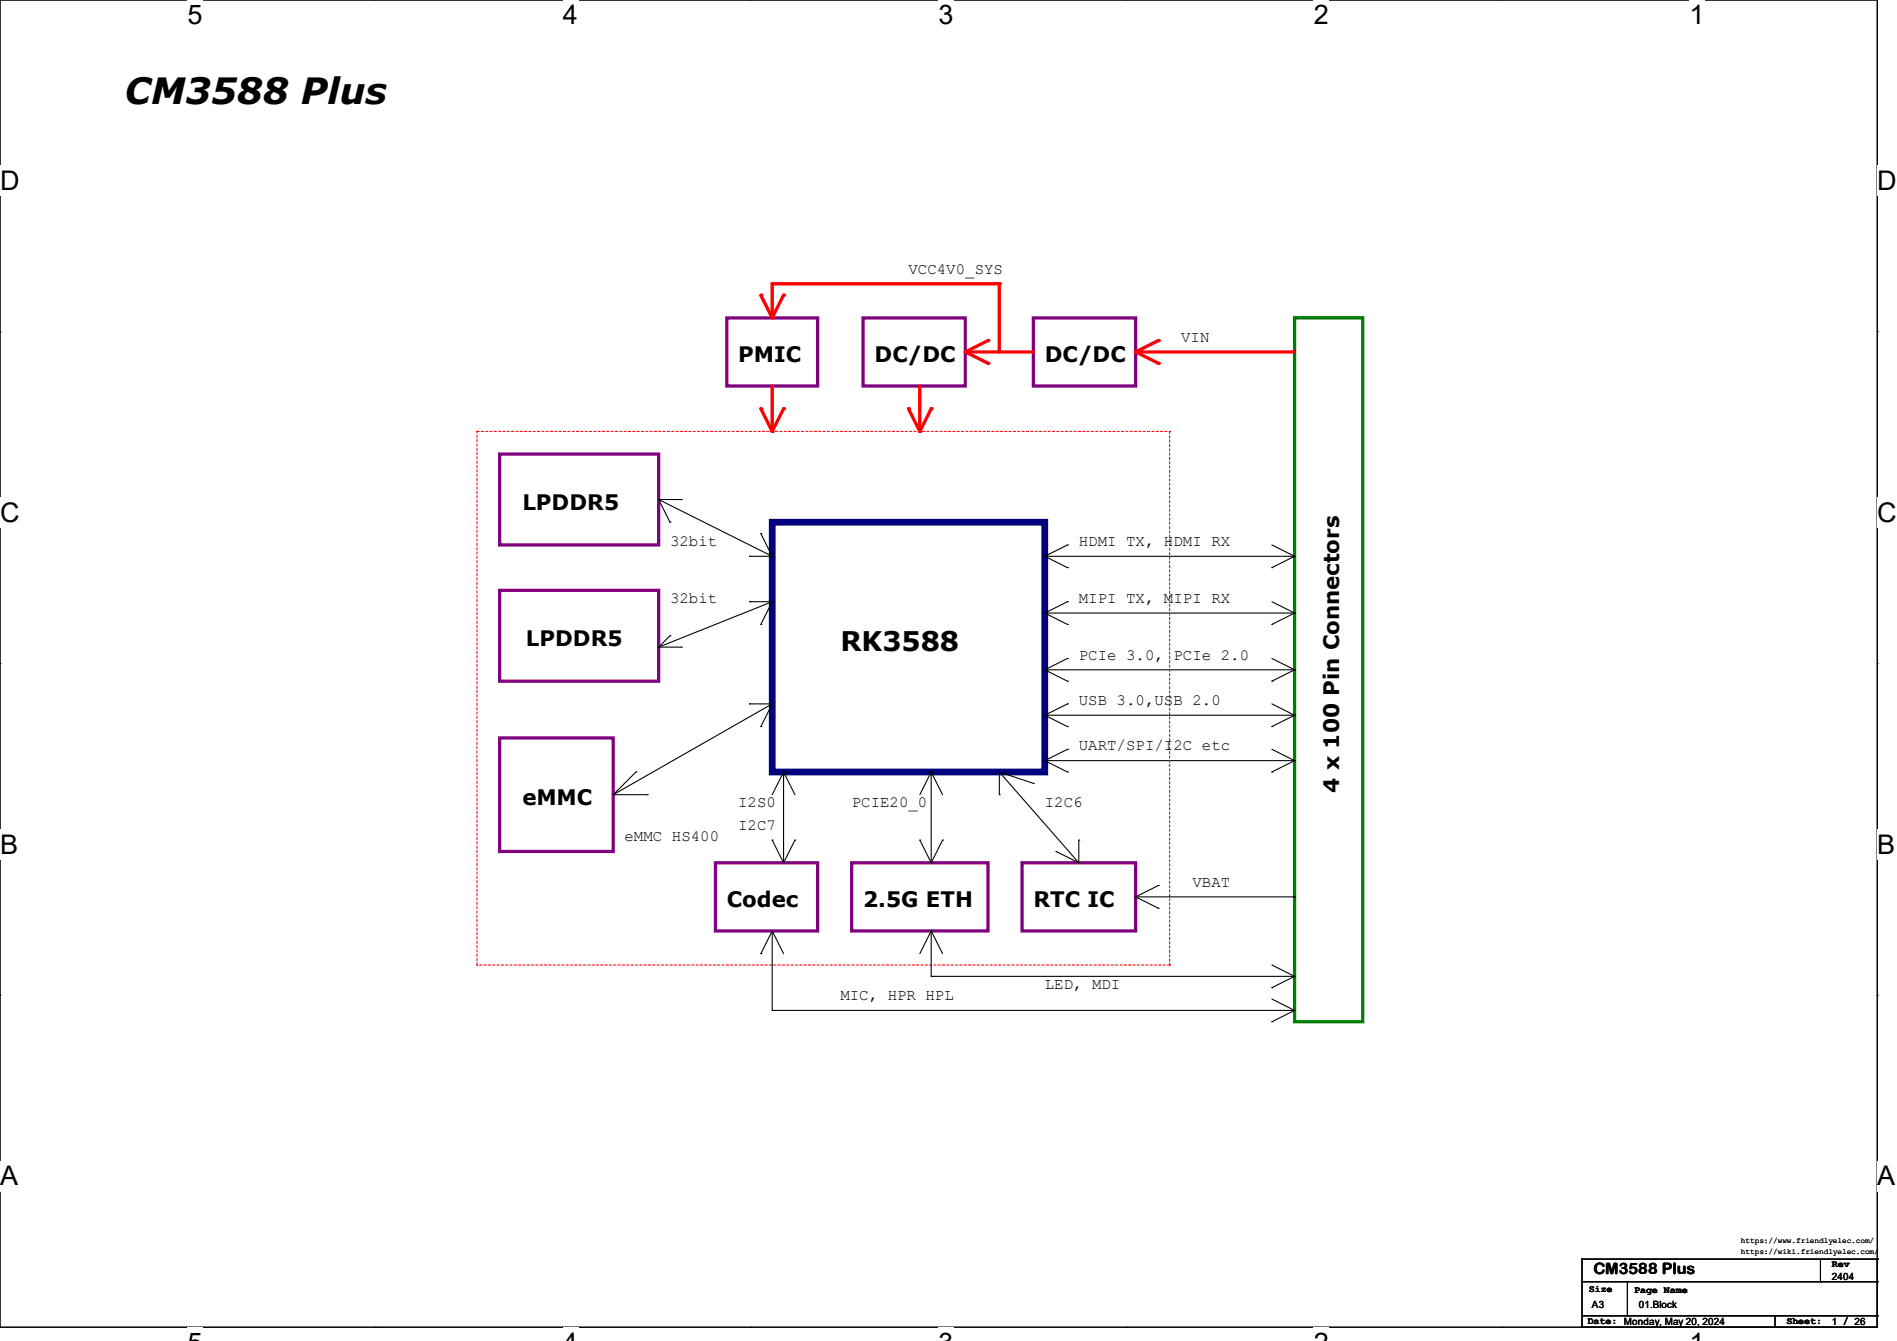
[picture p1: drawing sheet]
<svg xmlns="http://www.w3.org/2000/svg" width="297mm" height="210mm" viewBox="0 0 297 210" stroke-linecap="round" stroke-linejoin="round" font-family="sans-serif">
<path d="M0 0h293.9v207.9h-293.9z" fill="none" stroke="#000" stroke-width=".17"/>
<g fill="#fff">
<path d="M29.4 0h2.3v4.7h-2.3z"/>
<path d="M29.4 207.9h2.3v2.1h-2.3z"/>
</g>
<path d="M58.8 0h.1M58.8 207.9h.1" fill="none" stroke="#000" stroke-width=".17"/>
<g fill="#fff">
<path d="M88.1 0h2.4v4.7h-2.4z"/>
<path d="M88.1 207.9h2.4v2.1h-2.4z"/>
</g>
<path d="M117.6 0h.1M117.6 207.9h.1" fill="none" stroke="#000" stroke-width=".17"/>
<g fill="#fff">
<path d="M146.9 0h2.4v4.7h-2.4z"/>
<path d="M146.9 207.9h2.4v2.1h-2.4z"/>
</g>
<path d="M176.3 0h.1M176.3 207.9h.1" fill="none" stroke="#000" stroke-width=".17"/>
<g fill="#fff">
<path d="M205.7 0h2.4v4.7h-2.4z"/>
<path d="M205.7 207.9h2.4v2.1h-2.4z"/>
</g>
<path d="M235.1 0h.1M235.1 207.9h.1" fill="none" stroke="#000" stroke-width=".17"/>
<g fill="#fff">
<path d="M264.5 0h2.4v4.7h-2.4z"/>
<path d="M264.5 207.9h2.4v2.1h-2.4z"/>
<path d="M0 26h3v4.7h-3z"/>
<path d="M293.9 26h3.1v4.7h-3.1z"/>
<path d="M0 77.9h3v4.7h-3z"/>
<path d="M293.9 77.9h3.1v4.7h-3.1z"/>
</g>
<path d="M0 51.9h.1M293.9 51.9h.1" fill="none" stroke="#000" stroke-width=".17"/>
<g fill="#fff">
<path d="M0 129.9h2.8v4.7h-2.8z"/>
<path d="M293.9 129.9h2.9v4.7h-2.9z"/>
</g>
<path d="M0 103.9h.1M293.9 103.9h.1" fill="none" stroke="#000" stroke-width=".17"/>
<g fill="#fff">
<path d="M0 181.8h2.8v4.8h-2.8z"/>
<path d="M293.8 181.8h3v4.8h-3z"/>
</g>
<g fill="none" stroke="#000" stroke-width=".17">
<path d="M103.1 78.2h.1M103.1 78.2l17.8 8.9M120.9 94.2l-17.8 7.1M163.6 87.1h39.1M163.6 96h39.1M202.7 87.1h.1M202.7 96h.1M103.1 101.3h.1M120.9 110.2l-24.9 14.3M163.6 104.9h39.1M163.6 112h39.1M202.7 104.9h.1"/>
<path d="M202.7 112h.1M96 124.5h.1M122.7 135.1h.1M122.7 120.9v14.2M145.8 135.1h.1M145.8 120.9v14.2M156.5 120.9l12.4 14.2M168.9 135.1h.1M0 155.9h.1M293.9 155.9h.1"/>
</g>
<path d="M120.9 81.8h42.7v39.1h-42.7z" fill="none" stroke="#000080" stroke-width="1.1"/>
<path d="M113.8 49.8h14.2v10.7h-14.2zM135.1 49.8h16v10.7h-16zM161.8 49.8h16v10.7h-16zM78.2 71.1h24.9v14.2h-24.9zM78.2 92.5h24.9v14.2h-24.9zM78.2 115.6h17.8v17.7h-17.8zM112 135.1h16v10.7h-16zM133.3 135.1h21.4v10.7h-21.4zM160 135.1h17.8v10.7h-17.8z" fill="none" stroke="#800080" stroke-width=".51"/>
<path d="M202.7 49.8h10.7v110.2h-10.7z" fill="none" stroke="#008000" stroke-width=".51"/>
<path d="M177.8 55.1h24.9" fill="none" stroke="#f00" stroke-width=".51"/>
<circle cx="177.8" cy="55.1" r=".25" fill="#f00"/>
<path d="M151.1 55.1h10.7" fill="none" stroke="#f00" stroke-width=".51"/>
<circle cx="151.1" cy="55.1" r=".25" fill="#f00"/>
<path d="M156.5 44.4v10.7" fill="none" stroke="#f00" stroke-width=".51"/>
<circle cx="156.5" cy="44.4" r=".25" fill="#f00"/>
<path d="M120.9 44.4h35.6" fill="none" stroke="#f00" stroke-width=".51"/>
<circle cx="120.9" cy="44.5" r=".25" fill="#f00"/>
<path d="M120.9 44.4v5.4" fill="none" stroke="#f00" stroke-width=".51"/>
<circle cx="120.9" cy="49.8" r=".25" fill="#f00"/>
<path d="M163.6 119.1h39.1M202.7 119.1h.1" fill="none" stroke="#000" stroke-width=".17"/>
<path d="M154.7 53.3l-3.6 1.8" fill="none" stroke="#f00" stroke-width=".51"/>
<circle cx="154.7" cy="53.3" r=".25" fill="#f00"/>
<path d="M151.1 55.1l3.6 1.8" fill="none" stroke="#f00" stroke-width=".51"/>
<circle cx="154.7" cy="56.9" r=".25" fill="#f00"/>
<path d="M122.7 46.2l-1.8 3.6" fill="none" stroke="#f00" stroke-width=".51"/>
<circle cx="122.7" cy="46.2" r=".25" fill="#f00"/>
<path d="M119.1 46.2l1.8 3.6" fill="none" stroke="#f00" stroke-width=".51"/>
<circle cx="119.1" cy="46.2" r=".25" fill="#f00"/>
<path d="M181.4 53.3l-3.6 1.8" fill="none" stroke="#f00" stroke-width=".51"/>
<circle cx="181.4" cy="53.3" r=".25" fill="#f00"/>
<path d="M177.8 55.1l3.6 1.8" fill="none" stroke="#f00" stroke-width=".51"/>
<circle cx="181.4" cy="56.9" r=".25" fill="#f00"/>
<g fill="none" stroke="#000" stroke-width=".17">
<path d="M106.7 78.2h.1M106.7 78.2h-3.6l1.8 3.6M104.9 81.8h.1M104.9 99.6h.1M104.9 99.6l-1.8 1.7h3.6M117.3 87.1h.1M117.3 94.2h.1M117.3 94.2h3.6l-1.8 3.6M119.1 83.6h.1M119.1 97.8h.1M119.1 83.6l1.8 3.5h-3.6M167.1 85.3h.1"/>
<path d="M167.1 88.9h.1M167.1 94.2h.1M167.1 97.8h.1M167.1 85.3l-3.5 1.8 3.5 1.8M167.1 94.2l-3.5 1.8 3.5 1.8M199.1 88.9h.1M199.1 97.8h.1M199.1 85.3l3.6 1.8M199.1 94.2l3.6 1.8M202.7 87.1h.1M202.7 96h.1M202.7 87.1l-3.6 1.8"/>
<path d="M202.7 96l-3.6 1.8M106.7 101.3h.1M117.3 110.2h.1M117.3 110.2h3.6l-1.8 3.6M119.1 113.8h.1M167.1 103.1h.1M167.1 110.2h.1M167.1 117.3h.1M167.1 106.7h.1M167.1 113.8h.1M167.1 103.1l-3.5 1.8 3.5 1.8M167.1 110.2l-3.5 1.8 3.5 1.8"/>
<path d="M167.1 117.3l-3.5 1.8 3.5 1.8M199.1 106.7h.1M199.1 113.8h.1M199.1 103.1l3.6 1.8M199.1 110.2l3.6 1.8M199.1 117.3l3.6 1.8M202.7 104.9h.1M202.7 112h.1M202.7 119.1h.1M202.7 104.9l-3.6 1.8M202.7 112l-3.6 1.8M202.7 119.1l-3.6 1.8"/>
<path d="M99.6 120.9h.1M99.6 120.9l-3.6 3.6h5.3M101.3 124.5h.1M120.9 131.6h.1M120.9 131.6l1.8 3.5 1.8-3.5M124.5 131.6h.1M144 131.6h.1M144 131.6l1.8 3.5 1.8-3.5M147.6 131.6h.1M167.1 120.9h.1M199.1 120.9h.1"/>
</g>
<path d="M74.7 67.6h108.4M74.7 67.6h.1M183.1 67.6h.1M183.1 67.6v83.5M74.7 151.1h.1M74.7 151.1v-83.5M183.1 151.1h.1M183.1 151.1h-108.4" fill="none" stroke="#f00" stroke-width=".17" stroke-dasharray=".3 .3"/>
<path d="M144 60.5v7.1" fill="none" stroke="#f00" stroke-width=".51"/>
<circle cx="144" cy="67.6" r=".25" fill="#f00"/>
<path d="M120.9 60.5v7.1" fill="none" stroke="#f00" stroke-width=".51"/>
<circle cx="120.9" cy="67.6" r=".25" fill="#f00"/>
<path d="M145.8 64l-1.8 3.6" fill="none" stroke="#f00" stroke-width=".51"/>
<circle cx="145.8" cy="64" r=".25" fill="#f00"/>
<path d="M142.2 64l1.8 3.6" fill="none" stroke="#f00" stroke-width=".51"/>
<circle cx="142.2" cy="64" r=".25" fill="#f00"/>
<path d="M122.7 64l-1.8 3.6" fill="none" stroke="#f00" stroke-width=".51"/>
<circle cx="122.7" cy="64" r=".25" fill="#f00"/>
<path d="M119.1 64l1.8 3.6" fill="none" stroke="#f00" stroke-width=".51"/>
<circle cx="119.1" cy="64" r=".25" fill="#f00"/>
<g fill="none" stroke="#000" stroke-width=".17">
<path d="M122.7 120.9h.1M122.7 120.9l1.8 3.6M122.7 120.9l-1.8 3.6M145.8 120.9h.1M145.8 120.9l1.8 3.6M145.8 120.9l-1.8 3.6M156.5 124.5h.1M161.8 122.7h.1M161.8 122.7l-5.3-1.8v3.6M165.4 133.3h.1M168.9 131.6h.1M168.9 131.6v3.5l-3.5-1.8"/>
<path d="M181.4 138.7h.1M181.4 138.7l-3.6 1.8M119.1 149.4h.1M120.9 158.2h.1M120.9 145.8h.1M120.9 145.8v12.4M120.9 158.2h81.8M120.9 145.8l-1.8 3.6M120.9 145.8l1.8 3.6M145.8 152.9h.1M145.8 145.8h.1M145.8 145.8v7.1"/>
<path d="M145.8 152.9h56.9M145.8 145.8l1.8 3.6M145.8 145.8l-1.8 3.6M177.8 140.5h24.9M177.8 140.5l3.6 1.7M181.4 142.2h.1M199.1 154.7h.1M199.1 151.1l3.6 1.8M199.1 156.5l3.6 1.7M202.7 140.5h.1M202.7 152.9h.1M202.7 158.2h.1"/>
<path d="M202.7 152.9l-3.6 1.8M202.7 158.2l-3.6 1.8M199.1 160h.1M247.7 197.2h.1M247.7 197.2v10.7M247.7 197.2h46.2M285 197.2v3.5M293.9 197.2h.1M293.9 197.2v10.7h-46.2M247.7 207.9h.1M247.7 200.7h46.2M247.7 206.1h46.2"/>
<path d="M254.8 206.1h.1M254.8 200.7v5.4M258.4 206.1h.1M277.9 207.9h.1M277.9 206.1v1.8M285 200.7h.1M293.9 200.7h.1M293.9 206.1h.1"/>
</g>
<text font-size="5.7" x="19.6" y="16.3">CM3588 Plus</text>
<g font-size="4.2">
<text x="29.4" y="3.8">5</text>
<text x="88.1" y="3.8">4</text>
<text x="146.9" y="3.8">3</text>
<text x="205.7" y="3.8">2</text>
<text x="264.5" y="3.8">1</text>
<text x="0" y="29.8">D</text>
<text x="293.9" y="29.8">D</text>
<text x="0" y="81.7">C</text>
<text x="293.9" y="81.7">C</text>
<text x="131.6" y="102">RK3588</text>
<text x="0" y="133.7">B</text>
<text x="293.9" y="133.7">B</text>
<text x="0" y="185.6">A</text>
<text x="293.9" y="185.6">A</text>
</g>
<g font-size="3.3">
<text x="115.6" y="56.7">PMIC</text>
<text x="136.9" y="56.7">DC/DC</text>
<text x="163.6" y="56.7">DC/DC</text>
<text x="81.8" y="79.8">LPDDR5</text>
<text x="82.3" y="101.1">LPDDR5</text>
<text x="209.7" y="124.1" transform="rotate(-90 209.7 124.1)">4 x 100 Pin Connectors</text>
<text x="81.8" y="126">eMMC</text>
<text x="113.8" y="142">Codec</text>
<text x="135.1" y="142">2.5G ETH</text>
<text x="161.8" y="142">RTC IC</text>
</g>
<g font-size="2.5">
<text x="142.2" y="42.8">VCC4V0_SYS</text>
<text x="184.9" y="53.5">VIN</text>
<text x="104.9" y="85.5">32bit</text>
<text x="168.9" y="85.5">HDMI TX, HDMI RX</text>
<text x="104.9" y="94.4">32bit</text>
<text x="168.9" y="94.4">MIPI TX, MIPI RX</text>
<text x="168.9" y="103.3">PCIe 3.0, PCIe 2.0</text>
<text x="168.9" y="110.4">USB 3.0,USB 2.0</text>
<text x="168.9" y="117.5">UART/SPI/I2C etc</text>
<text x="97.8" y="131.7">eMMC HS400</text>
<text x="115.6" y="126.4">I2S0</text>
<text x="115.6" y="130">I2C7</text>
<text x="133.3" y="126.4">PCIE20_0</text>
<text x="163.6" y="126.4">I2C6</text>
<text x="186.7" y="138.9">VBAT</text>
<text x="163.6" y="154.9">LED, MDI</text>
<text x="131.6" y="156.6">MIC, HPR HPL</text>
<text x="249.5" y="199.5">CM3588 Plus</text>
</g>
<g font-size="1.6">
<text x="248.8" y="202.4">Size</text>
<text x="255.9" y="202.5">Page Name</text>
<text x="286.8" y="200.4">2404</text>
<text x="286.8" y="198.5">Rev</text>
<text x="248.6" y="207.3">Date: Monday, May 20, 2024</text>
<text x="249.3" y="204.8">A3</text>
<text x="256.6" y="204.8">01.Block</text>
<text x="279.7" y="207.3">Sheet:</text>
<text x="286.8" y="207.5">1 / 26</text>
</g>
<g font-size="1.2">
<text x="272.6" y="196.4">https://wiki.friendlyelec.com/</text>
<text x="272.6" y="194.6">https://www.friendlyelec.com/</text>
</g>
</svg>
